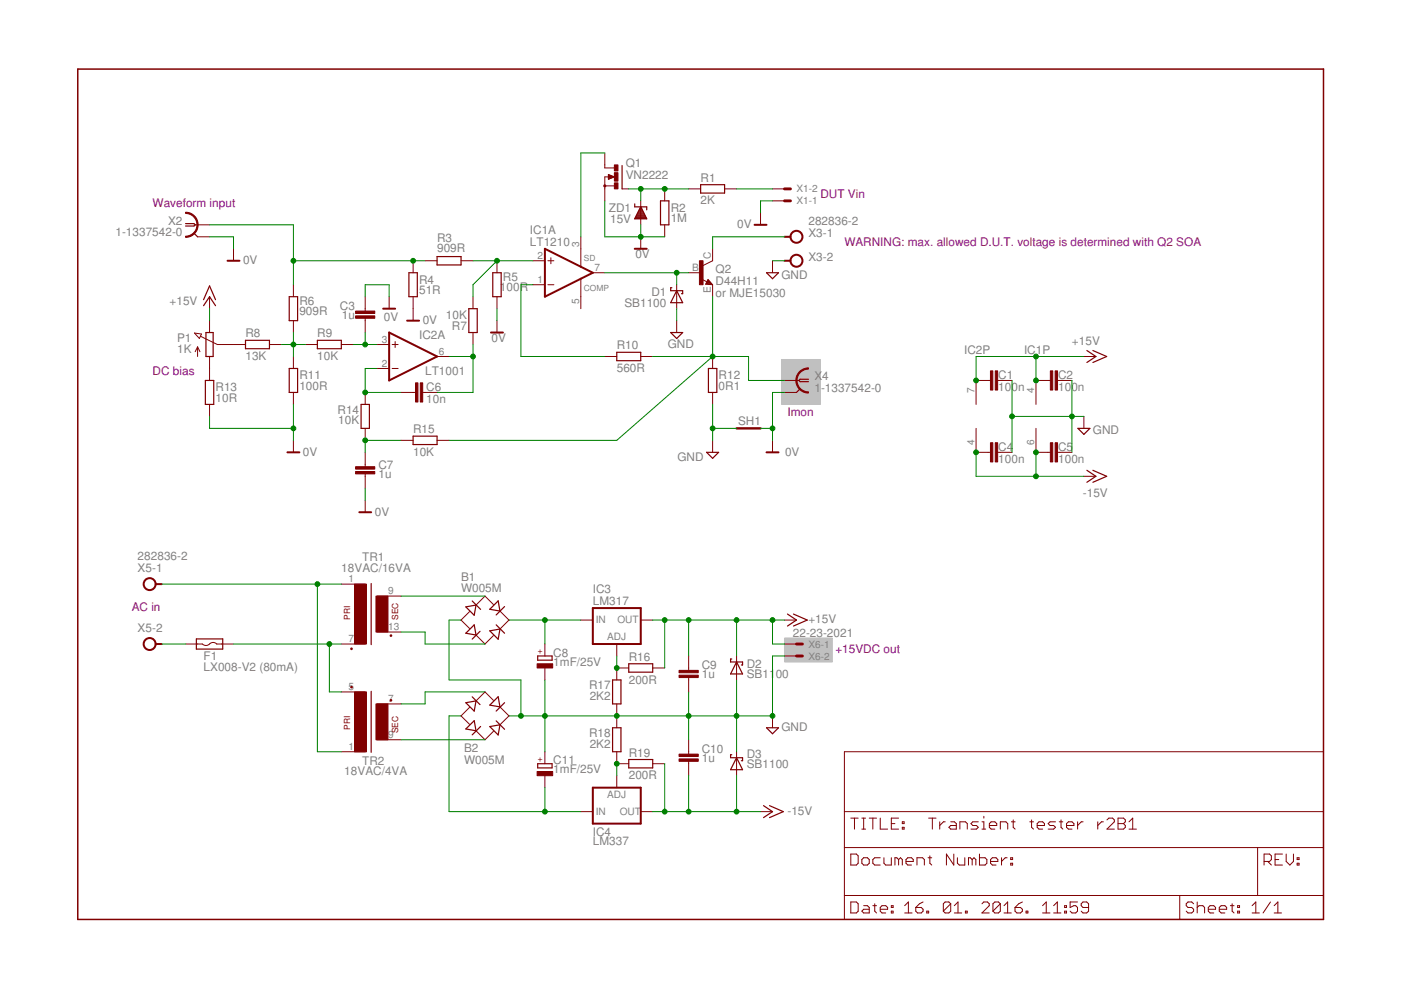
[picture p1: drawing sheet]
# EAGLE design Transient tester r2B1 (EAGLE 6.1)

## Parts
B1  W005M  RECTIFIER-RB1A  [RB1A]
B2  W005M  RECTIFIER-RB1A  [RB1A]
C1  100n  C-EU050-025X075  [C050-025X075]
C2  100n  C-EU050-025X075  [C050-025X075]
C3  1u  C-EU050-075X075  [C050-075X075]
C4  100n  C-EU050-025X075  [C050-025X075]
C5  100n  C-EU050-025X075  [C050-025X075]
C6  10n  C-EU050-025X075  [C050-025X075]
C7  1u  C-EU050-075X075  [C050-075X075]
C8  1mF/25V  ECAP5G_10.5MM  [ECAP5/10.5]
C9  1u  C-EU050-025X075  [C050-025X075]
C10  1u  C-EU050-025X075  [C050-025X075]
C11  1mF/25V  ECAP5G_10.5MM  [ECAP5/10.5]
D1  SB1100  SCHOTTKY  [DO34/10]
D2  SB1100  SCHOTTKY  [DO34/10]
D3  SB1100  SCHOTTKY  [DO34/10]
F1  LX008-V2 (80mA)  FUSE_RESETTABLER7  [POLYSWITCH-R7]
IC1  LT1210  [TO220-7]
IC2  LT1001  [DIL08D]
IC3  LM317  LM317TS  [317TS]
IC4  LM337  LM337TS  [337TS]
P1  1K  POTENTIOMETER  [BOURNS_POT91]
Q1  VN2222  2N7000  [TO92-SGD]
Q2  D44H11  [TO220BV]
R1  2K  R-EU_0204/5  [0204/5]
R2  1M  R-EU_0204/5  [0204/5]
R3  909R  R-EU_0207/10  [0207/10]
R4  51R  R-EU_0204/5  [0204/5]
R5  100R  R-EU_0204/5  [0204/5]
R6  909R  R-EU_0207/10  [0207/10]
R7  10K  R-EU_0204/5  [0204/5]
R8  13K  R-EU_0204/5  [0204/5]
R9  10K  R-EU_0204/5  [0204/5]
R10  560R  R-EU_0204/5  [0204/5]
R11  100R  R-EU_0204/5  [0204/5]
R12  0R1  R_EU_OAR1+2512  [OAR1+2512]
R13  10R  R-EU_0204/5  [0204/5]
R14  10K  R-EU_0204/5  [0204/5]
R15  10K  R-EU_0204/5  [0204/5]
R16  200R  R-EU_0204/5  [0204/5]
R17  2K2  R-EU_0204/5  [0204/5]
R18  2K2  R-EU_0204/5  [0204/5]
R19  200R  R-EU_0204/5  [0204/5]
SH1  SHORTH  [SHORT_2]
TR1  18VAC/16VA  PCB_TRAFO16VA  [PCB_TRAFO16VA]
TR2  18VAC/4VA  PCB_TRAFO4VA  [PCB_TRAFO_4VA]
X1  22-23-2021  [22-23-2021]
X2  1-1337542-0  1-227161-0  [AMP_227161]
X3  282836-2  TBLOCK5.0_2A  [TBLOCK5.0_2]
X4  1-1337542-0  1-227161-0  [AMP_227161]
X5  282836-2  TBLOCK5.0_2A  [TBLOCK5.0_2]
X6  22-23-2021  [22-23-2021]
ZD1  15V  ZENER-DIODE  [DO34-ZD]

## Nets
0V: C3.1 C7.2 Q1.S R2.1 R4.1 R5.2 R11.1 R13.1 SH1.2(GND_B) X1.1 X2.2(GND) X4.2(GND) ZD1.A
+15V: C1.2 C2.2 C9.1 D2.C IC1.4(P:V+) IC2.7(P:V+) IC3.2(OUT) P1.1(E) R16.2 X6.1
-15V: C4.2 C5.2 C10.2 D3.A IC1.6(P:V-) IC2.4(P:V-) IC4.3(OUT) R19.2
GND: B1.- B2.+ C1.1 C2.1 C4.1 C5.1 C8.- C9.2 C10.1 C11.+ D1.A D2.A D3.C R12.1 R12.1.1 R17.2 R18.1 SH1.1(GND_A) X3.2 X6.2
IN2: TR1.1 TR2.1 TR2.1.1(P1) X5.1
N$1: IC1.1(A:-IN) R10.2
N$2: Q2.E R10.1 R12.2 R12.2.1 R15.2 X4.1
N$3: IC1.3(A:SD) Q1.D
N$4: Q1.G R1.2 R2.2 ZD1.C
N$5: D1.C IC1.7(A:OUT) Q2.B
N$6: IC1.2(A:+IN) R3.2 R5.1 R7.1
N$7: C6.1 IC2.6(A:OUT) R7.2
N$8: C6.2 IC2.2(A:-IN) R14.1
N$9: C7.1 R14.2 R15.1
N$10: P1.2(S) R8.2
N$11: P1.3(A) R13.2
N$12: R6.1 R8.1 R9.1 R11.2
N$13: C3.2 IC2.3(A:+IN) R9.2
N$14: R3.1 R4.2 R6.2 X2.1
N$15: B1.AC1 TR1.13(S2)
N$16: Q2.C X3.1
N$17: IC4.1(ADJ) R18.2 R19.1
N$18: F1.P$1 X5.2
N$19: B1.AC2 TR1.9(S1)
N$20: B2.AC1 TR2.7(S2) TR2.7.1(S2)
N$21: B2.- C11.- IC4.2(IN)
N$22: IC3.1(ADJ) R16.1 R17.1
N$23: B2.AC2 TR2.9(S1) TR2.9.1(S1)
N$24: R1.1 X1.2
N$25: F1.P$2 TR1.7(P2) TR2.5(P2) TR2.5.1(P2)
N$69: B1.+ C8.+ IC3.3(IN)
Unconnected: IC1.5(A:COMP) IC2.1(O:TRIM) IC2.8(O:TRIM2)

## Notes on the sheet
- DUT Vin
- Waveform input
- WARNING: max. allowed D.U.T. voltage is determined with Q2 SOA
- or MJE15030
- DC bias
- Imon
- AC in
- +15VDC out

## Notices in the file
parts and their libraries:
EEZ_Lib1: This work is licensed under the TAPR Open Hardware License.
